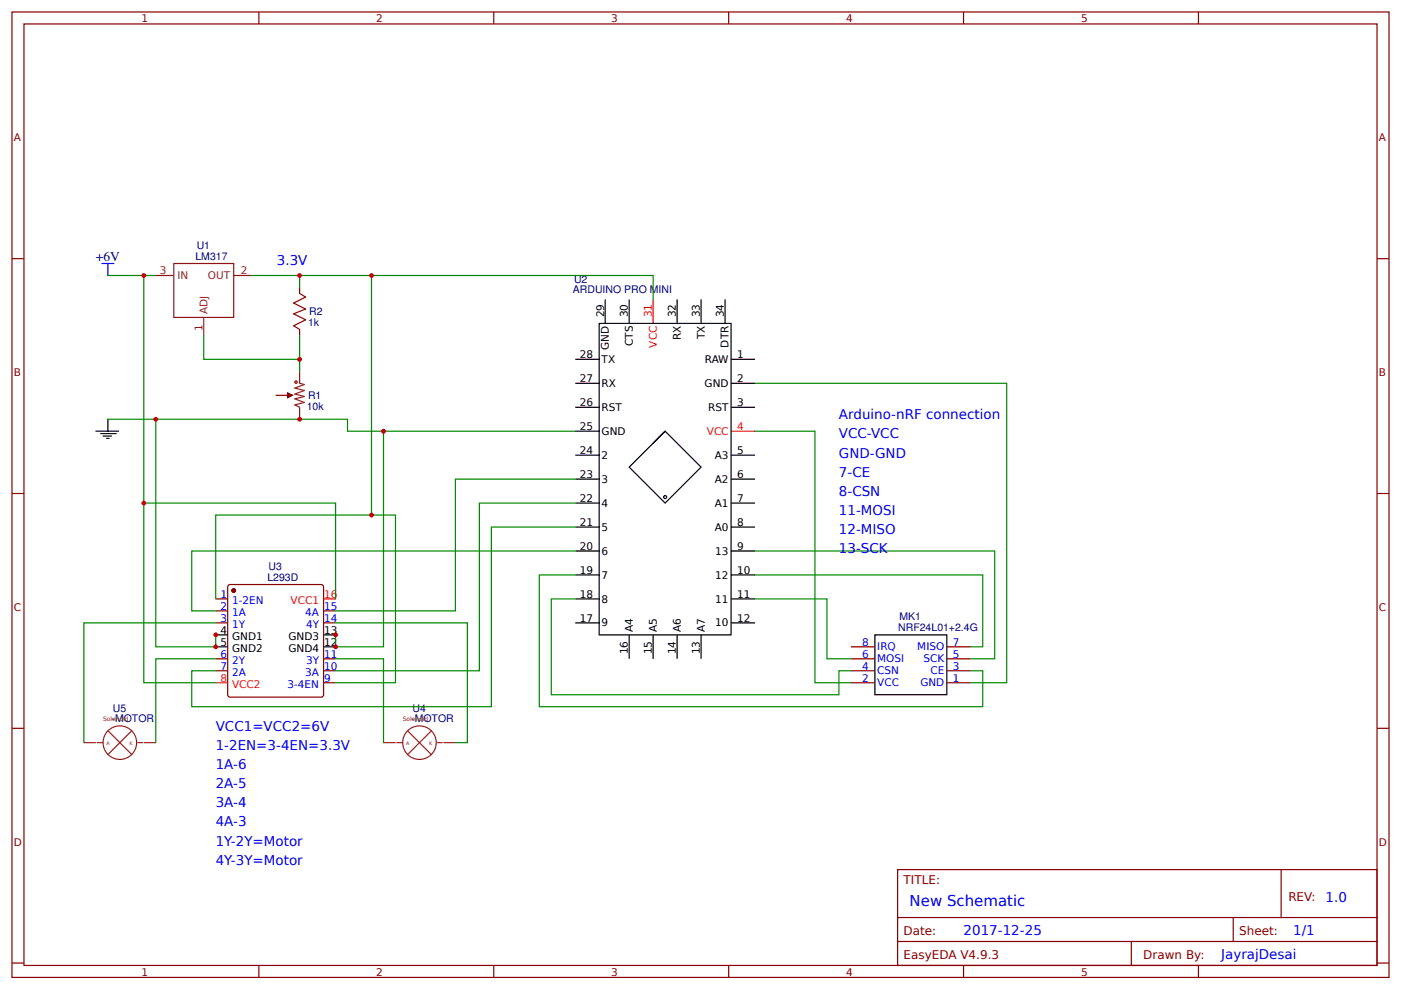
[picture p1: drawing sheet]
<svg xmlns="http://www.w3.org/2000/svg" width="312mm" height="220mm" viewBox="0 0 312 220" stroke-linecap="round" stroke-linejoin="round" font-family="sans-serif">
<g fill="none" stroke="#800" stroke-width=".27">
<path d="M2.7 2.7h306.4v214.9h-306.4zM5.3 5.3h301.1v209.7h-301.1zM57.6 2.7v2.6M109.9 2.7v2.6M162.2 2.7v2.6M214.4 2.7v2.6M266.7 2.7v2.6M2.7 57.6h2.6M306.4 57.6h2.7M66.7 64v1.3M66.7 73.3v1.4M61.3 88h2.7"/>
<path d="M2.7 109.9h2.6M306.4 109.9h2.7M2.7 162.2h2.6M306.4 162.2h2.7M199.8 193.6h106.6v21.4h-106.6zM285.1 193.6v10.7M2.7 214.4h2.6M57.6 215v2.6M109.9 215v2.6M162.2 215v2.6M199.8 204.3h106.6M199.8 209.6h106.6"/>
<path d="M214.4 215v2.6M251.8 209.6v5.4M266.7 215v2.6M274.4 204.3v5.3M306.4 214.4h2.7"/>
</g>
<path d="M22.7 58.7h2.6M24 58.7v2.6" fill="none" stroke="#00f" stroke-width=".27"/>
<path d="M38.7 58.7h13.3v12h-13.3zM34.7 61.3h4M45.3 70.7v4M52 61.3h4M64 88h1.1M66.7 82.7v2.6l1 .3-2.1 .8 2.1 .5-2.1 .8 2.1 .6-2.1 .5 2.1 .8-2.1 .5 1.1 .6v2.6" fill="none" stroke="#8d2323" stroke-width=".27"/>
<path d="M64 87.5l1.1 .5-1.1 .5z" fill="#800" stroke="#800" stroke-width=".27"/>
<g fill="none" stroke="#a00000" stroke-width=".27">
<path d="M66.7 65.3l1.3 .8-2.7 1.4 2.7 1.3-2.7 1.1 2.7 1.3-2.7 1.3 1.4 .8"/>
<circle cx="65.9" cy="85.1" r=".27"/>
</g>
<path d="M45.3 74.7v5.3h21.4M56 61.3h10.7v2.7M66.7 74.7v8" fill="none" stroke="#080" stroke-width=".27"/>
<circle cx="66.7" cy="80" r=".53" fill="#c00"/>
<path d="M24 61.3h10.7M24 93.3h53.3v2.7h50.7" fill="none" stroke="#080" stroke-width=".27"/>
<g fill="none" stroke="#000" stroke-width=".27">
<path d="M133.3 72h29.4v69.4h-29.4zM134.7 66.7v5.3M140 66.7v5.3M150.7 66.7v5.3M156 66.7v5.3M161.4 66.7v5.3M21.3 96h5.1M22.4 96.5h3.5M22.9 97.1h1.9M23.7 97.6h.6M24 93.3v2.7M128 96h5.3"/>
<path d="M128 80h5.3M128 85.3h5.3M128 90.7h5.3M148 96l-8 8 8 8 8-8-8-8-2.6 2.7M162.7 80h5.3M162.7 85.3h5.3M162.7 90.7h5.3M128 101.3h5.3M128 106.7h5.3M128 112h5.3M128 117.3h5.3M162.7 101.3h5.3"/>
<path d="M162.7 106.7h5.3M162.7 112h5.3M162.7 117.3h5.3M128 122.7h5.3M128 128h5.3M128 133.3h5.3M128 138.7h5.3M162.7 122.7h5.3M162.7 128h5.3M162.7 133.3h5.3M162.7 138.7h5.3M140 141.4v5.3"/>
<path d="M145.4 141.4v5.3M150.7 141.4v5.3M156 141.4v5.3M194.7 141.4h16v13.3h-16z"/>
<circle cx="148" cy="110.7" r=".33"/>
</g>
<path d="M145.4 66.7v5.3M162.7 96h5.3" fill="none" stroke="#f00" stroke-width=".27"/>
<path d="M189.4 152h5.3M189.4 149.4h5.3M189.4 146.7h5.3M189.4 144h5.3M210.7 152h5.3M210.7 149.4h5.3M210.7 146.7h5.3M210.7 144h5.3" fill="none" stroke="#800" stroke-width=".27"/>
<circle cx="66.7" cy="93.3" r=".53" fill="#c00"/>
<path d="M66.7 61.3h78.7v5.4M168 96h13.4v56h8M168 85.3h56v66.7h-8M128 128h-8v29.4h98.7v-8h-2.7M128 133.3h-5.3v21.4h64v-5.3h2.7M168 133.3h16v13.4h5.4M168 128h50.7v16h-2.7M168 122.7h53.4v24h-5.4" fill="none" stroke="#080" stroke-width=".27"/>
<circle cx="66.7" cy="61.3" r=".53" fill="#c00"/>
<circle cx="52" cy="131.5" r=".4" fill="#800" stroke="#800" stroke-width=".27"/>
<path d="M48 133.3h2.7M48 136h2.7M48 138.7h2.7M50.9 130.2h20.6l.4 .2 .1 24.3-.3 .4-20.5 .1-.5-.2v-24.3zM72 136h2.7M72 138.7h2.7M48 146.7h2.7M48 149.4h2.7M72 146.7h2.7M72 149.4h2.7M72 152h2.7" fill="none" stroke="#800" stroke-width=".27"/>
<path d="M48 141.4h2.7M48 144h2.7M72 141.4h2.7M72 144h2.7" fill="none" stroke="#000" stroke-width=".27"/>
<path d="M72 133.3h2.7M48 152h2.7" fill="none" stroke="#f00" stroke-width=".27"/>
<g fill="none" stroke="#8d2323" stroke-width=".27">
<path d="M18.7 165.4h2.6M21.6 165.4h1.3M24 162.7l5.3 5.3M29.3 162.7l-5.3 5.3M30.7 165.4h1M32 165.4h2.7M85.3 165.4h2.7M88.3 165.4h1.3M90.7 162.7l5.3 5.3M96 162.7l-5.3 5.3M97.3 165.4h1.1M98.7 165.4h2.6"/>
<circle cx="26.7" cy="165.4" r="3.7"/>
<circle cx="93.3" cy="165.4" r="3.7"/>
</g>
<path d="M32 61.3v90.7h16M48 138.7h-29.3v26.7M74.7 138.7h29.3v26.7h-2.7M48 146.7h-13.3v18.7M74.7 146.7h10.6v18.7" fill="none" stroke="#080" stroke-width=".27"/>
<circle cx="32" cy="61.3" r=".53" fill="#c00"/>
<path d="M32 112h42.7v21.3" fill="none" stroke="#080" stroke-width=".27"/>
<circle cx="32" cy="112" r=".53" fill="#c00"/>
<path d="M82.7 61.3v53.4h-34.7v18.6" fill="none" stroke="#080" stroke-width=".27"/>
<circle cx="82.7" cy="61.3" r=".53" fill="#c00"/>
<path d="M82.7 114.7h5.3v37.3h-13.3" fill="none" stroke="#080" stroke-width=".27"/>
<circle cx="82.7" cy="114.7" r=".53" fill="#c00"/>
<path d="M34.7 93.3v50.7h13.3v-2.6M85.3 96v48h-10.6v-2.6" fill="none" stroke="#080" stroke-width=".27"/>
<g fill="#c00">
<circle cx="34.7" cy="93.3" r=".53"/>
<circle cx="48" cy="144" r=".53"/>
<circle cx="48" cy="141.4" r=".53"/>
<circle cx="85.3" cy="96" r=".53"/>
<circle cx="74.7" cy="144" r=".53"/>
<circle cx="74.7" cy="141.4" r=".53"/>
</g>
<path d="M128 106.7h-26.7v29.3h-26.6M128 112h-21.3v37.4h-32M128 117.3h-18.7v40.1h-66.6v-8h5.3M128 122.7h-85.3v13.3h5.3" fill="none" stroke="#080" stroke-width=".27"/>
<text font-size="3.3" fill="#00f" x="202.4" y="201.6">New Schematic</text>
<text font-size="3" fill="#000080" x="21.3" y="58.1">+6V</text>
<g font-size="3" fill="#00f">
<text x="61.6" y="58.9">3.3V</text>
<text x="186.7" y="93.3">Arduino-nRF connection</text>
<text x="186.7" y="97.6">VCC-VCC</text>
<text x="186.7" y="101.9">GND-GND</text>
<text x="186.7" y="106.1">7-CE</text>
<text x="186.7" y="110.4">8-CSN</text>
<text x="186.7" y="114.7">11-MOSI</text>
<text x="186.7" y="118.9">12-MISO</text>
<text x="186.7" y="123.2">13-SCK</text>
<text x="48" y="162.7">VCC1=VCC2=6V</text>
<text x="48" y="167">1-2EN=3-4EN=3.3V</text>
<text x="48" y="171.2">1A-6</text>
<text x="48" y="175.5">2A-5</text>
<text x="48" y="179.8">3A-4</text>
<text x="48" y="184">4A-3</text>
<text x="48" y="188.3">1Y-2Y=Motor</text>
<text x="48" y="192.6">4Y-3Y=Motor</text>
<text x="295" y="200.8">1.0</text>
<text x="214.4" y="208.3">2017-12-25</text>
<text x="287.8" y="208.3">1/1</text>
<text x="271.8" y="213.6">JayrajDesai</text>
</g>
<g font-size="2.7" fill="#800">
<text x="201.1" y="196.8">TITLE:</text>
<text x="286.7" y="200.6">REV:</text>
<text x="201.1" y="208.3">Date:</text>
<text x="275.8" y="208.3">Sheet:</text>
<text x="201.1" y="213.6">EasyEDA V4.9.3</text>
<text x="254.4" y="213.6">Drawn By:</text>
</g>
<g font-size="2.3" fill="#800">
<text x="31.5" y="4.9">1</text>
<text x="83.7" y="4.9">2</text>
<text x="136" y="4.9">3</text>
<text x="188.3" y="4.9">4</text>
<text x="240.6" y="4.9">5</text>
<text x="3.1" y="31.5">A</text>
<text x="306.8" y="31.5">A</text>
<text x="3.1" y="83.7">B</text>
<text x="306.8" y="83.7">B</text>
<text x="3.1" y="136">C</text>
<text x="306.8" y="136">C</text>
<text x="3.1" y="188.3">D</text>
<text x="306.8" y="188.3">D</text>
<text x="31.5" y="217.2">1</text>
<text x="83.7" y="217.2">2</text>
<text x="136" y="217.2">3</text>
<text x="188.3" y="217.2">4</text>
<text x="240.6" y="217.2">5</text>
</g>
<g font-size="2.3" fill="#000080">
<text x="43.5" y="57.9">LM317</text>
<text x="43.8" y="55.5">U1</text>
<text x="127.5" y="65.3">ARDUINO PRO MINI</text>
<text x="127.7" y="62.9">U2</text>
<text x="68.8" y="70.1">R2</text>
<text x="68.5" y="72.5">1k</text>
<text x="68.5" y="88.8">R1</text>
<text x="68.3" y="91.2">10k</text>
<text x="59.5" y="129.3">L293D</text>
<text x="59.8" y="126.9">U3</text>
<text x="199.9" y="140.6">NRF24L01+2.4G</text>
<text x="200.2" y="138.2">MK1</text>
<text x="24.8" y="160.8">-MOTOR</text>
<text x="25.1" y="158.4">U5</text>
<text x="91.5" y="160.8">-MOTOR</text>
<text x="91.8" y="158.4">U4</text>
</g>
<g font-size="2.3" fill="#8d2323">
<text x="35.6" y="61.1">3</text>
<text x="39.5" y="62.1">IN</text>
<text x="46.2" y="62.1">OUT</text>
<text x="53.6" y="61.1">2</text>
<text x="46.1" y="69.9" transform="rotate(-90 46.1 69.9)">ADJ</text>
<text x="45.1" y="73.8" transform="rotate(-90 45.1 73.8)">1</text>
</g>
<g font-size="2.3">
<text x="134.4" y="70.7" transform="rotate(-90 134.4 70.7)">29</text>
<text x="139.8" y="70.7" transform="rotate(-90 139.8 70.7)">30</text>
<text x="150.4" y="70.7" transform="rotate(-90 150.4 70.7)">32</text>
<text x="155.8" y="70.7" transform="rotate(-90 155.8 70.7)">33</text>
<text x="161.1" y="70.7" transform="rotate(-90 161.1 70.7)">34</text>
<text x="135.5" y="77.9" transform="rotate(-90 135.5 77.9)">GND</text>
<text x="140.8" y="77.1" transform="rotate(-90 140.8 77.1)">CTS</text>
<text x="151.5" y="75.8" transform="rotate(-90 151.5 75.8)">RX</text>
<text x="156.8" y="75.6" transform="rotate(-90 156.8 75.6)">TX</text>
<text x="162.2" y="77.4" transform="rotate(-90 162.2 77.4)">DTR</text>
<text x="129" y="79.7">28</text>
<text x="133.9" y="80.8">TX</text>
<text x="156.9" y="80.8">RAW</text>
<text x="164" y="79.7">1</text>
<text x="129" y="85.1">27</text>
<text x="133.9" y="86.1">RX</text>
<text x="156.8" y="86.1">GND</text>
<text x="164" y="85.1">2</text>
<text x="129" y="95.7">25</text>
<text x="129" y="90.4">26</text>
<text x="133.9" y="91.5">RST</text>
<text x="157.6" y="91.5">RST</text>
<text x="164" y="90.4">3</text>
<text x="129" y="101.1">24</text>
<text x="133.9" y="96.8">GND</text>
<text x="164" y="101.1">5</text>
<text x="129" y="106.4">23</text>
<text x="133.9" y="107.5">3</text>
<text x="133.9" y="102.1">2</text>
<text x="159.1" y="102.1">A3</text>
<text x="159.1" y="107.5">A2</text>
<text x="164" y="106.4">6</text>
<text x="129" y="111.7">22</text>
<text x="133.9" y="112.8">4</text>
<text x="159.1" y="112.8">A1</text>
<text x="164" y="111.7">7</text>
<text x="129" y="117.1">21</text>
<text x="133.9" y="118.1">5</text>
<text x="159.1" y="118.1">A0</text>
<text x="164" y="117.1">8</text>
<text x="129" y="122.4">20</text>
<text x="133.9" y="123.5">6</text>
<text x="159.2" y="123.5">13</text>
<text x="164" y="122.4">9</text>
<text x="129" y="127.7">19</text>
<text x="133.9" y="128.8">7</text>
<text x="159.2" y="128.8">12</text>
<text x="164" y="127.7">10</text>
<text x="129" y="133.1">18</text>
<text x="133.9" y="134.2">8</text>
<text x="159.2" y="134.2">11</text>
<text x="164" y="133.1">11</text>
<text x="49.1" y="141.1">4</text>
<text x="49.1" y="143.8">5</text>
<text x="51.7" y="142.4">GND1</text>
<text x="64.2" y="142.4">GND3</text>
<text x="72.1" y="143.8">12</text>
<text x="72.1" y="141.1">13</text>
<text x="129" y="138.4">17</text>
<text x="133.9" y="139.5">9</text>
<text x="140.8" y="140.8" transform="rotate(-90 140.8 140.8)">A4</text>
<text x="146.2" y="140.8" transform="rotate(-90 146.2 140.8)">A5</text>
<text x="151.5" y="140.8" transform="rotate(-90 151.5 140.8)">A6</text>
<text x="156.8" y="140.8" transform="rotate(-90 156.8 140.8)">A7</text>
<text x="159.2" y="139.5">10</text>
<text x="164" y="138.4">12</text>
<text x="51.7" y="145.1">GND2</text>
<text x="64.2" y="145.1">GND4</text>
<text x="139.8" y="145.7" transform="rotate(-90 139.8 145.7)">16</text>
<text x="145.1" y="145.7" transform="rotate(-90 145.1 145.7)">15</text>
<text x="150.4" y="145.7" transform="rotate(-90 150.4 145.7)">14</text>
<text x="155.8" y="145.7" transform="rotate(-90 155.8 145.7)">13</text>
</g>
<g font-size="2.3" fill="#f00">
<text x="145.1" y="70.7" transform="rotate(-90 145.1 70.7)">31</text>
<text x="146.2" y="77.4" transform="rotate(-90 146.2 77.4)">VCC</text>
<text x="164" y="95.7">4</text>
<text x="157.3" y="96.8">VCC</text>
<text x="64.7" y="134.4">VCC1</text>
<text x="72.1" y="133.1">16</text>
<text x="49.1" y="151.8">8</text>
<text x="51.7" y="153.1">VCC2</text>
</g>
<g font-size="2.3" fill="#00f">
<text x="49.1" y="133.1">1</text>
<text x="49.1" y="135.8">2</text>
<text x="51.7" y="134.4">1-2EN</text>
<text x="51.7" y="137.1">1A</text>
<text x="67.9" y="137.1">4A</text>
<text x="72.1" y="135.8">15</text>
<text x="49.1" y="138.4">3</text>
<text x="51.7" y="139.8">1Y</text>
<text x="68.1" y="139.8">4Y</text>
<text x="72.1" y="138.4">14</text>
<text x="191.9" y="143.8">8</text>
<text x="212" y="143.8">7</text>
<text x="49.1" y="146.4">6</text>
<text x="49.1" y="149.1">7</text>
<text x="51.7" y="147.8">2Y</text>
<text x="68.1" y="147.8">3Y</text>
<text x="72.1" y="146.4">11</text>
<text x="72.1" y="149.1">10</text>
<text x="191.9" y="149.1">4</text>
<text x="191.9" y="146.4">6</text>
<text x="195.2" y="147.5">MOSI</text>
<text x="195.2" y="144.8">IRQ</text>
<text x="204.1" y="144.8">MISO</text>
<text x="205.5" y="147.5">SCK</text>
<text x="212" y="149.1">3</text>
<text x="212" y="146.4">5</text>
<text x="51.7" y="150.4">2A</text>
<text x="64" y="153.1">3-4EN</text>
<text x="67.9" y="150.4">3A</text>
<text x="72.1" y="151.8">9</text>
<text x="191.9" y="151.8">2</text>
<text x="195.2" y="152.8">VCC</text>
<text x="195.2" y="150.2">CSN</text>
<text x="204.8" y="152.8">GND</text>
<text x="207.1" y="150.2">CE</text>
<text x="212" y="151.8">1</text>
</g>
<g font-size="1.3" fill="#8d2323">
<text x="22.9" y="160.6">Solenoid</text>
<text x="89.6" y="160.6">Solenoid</text>
</g>
<g font-size="1.1" fill="#8d2323">
<text x="23.7" y="165.9">A</text>
<text x="28.8" y="165.9">K</text>
<text x="90.4" y="165.9">A</text>
<text x="95.5" y="165.9">K</text>
</g>
</svg>
